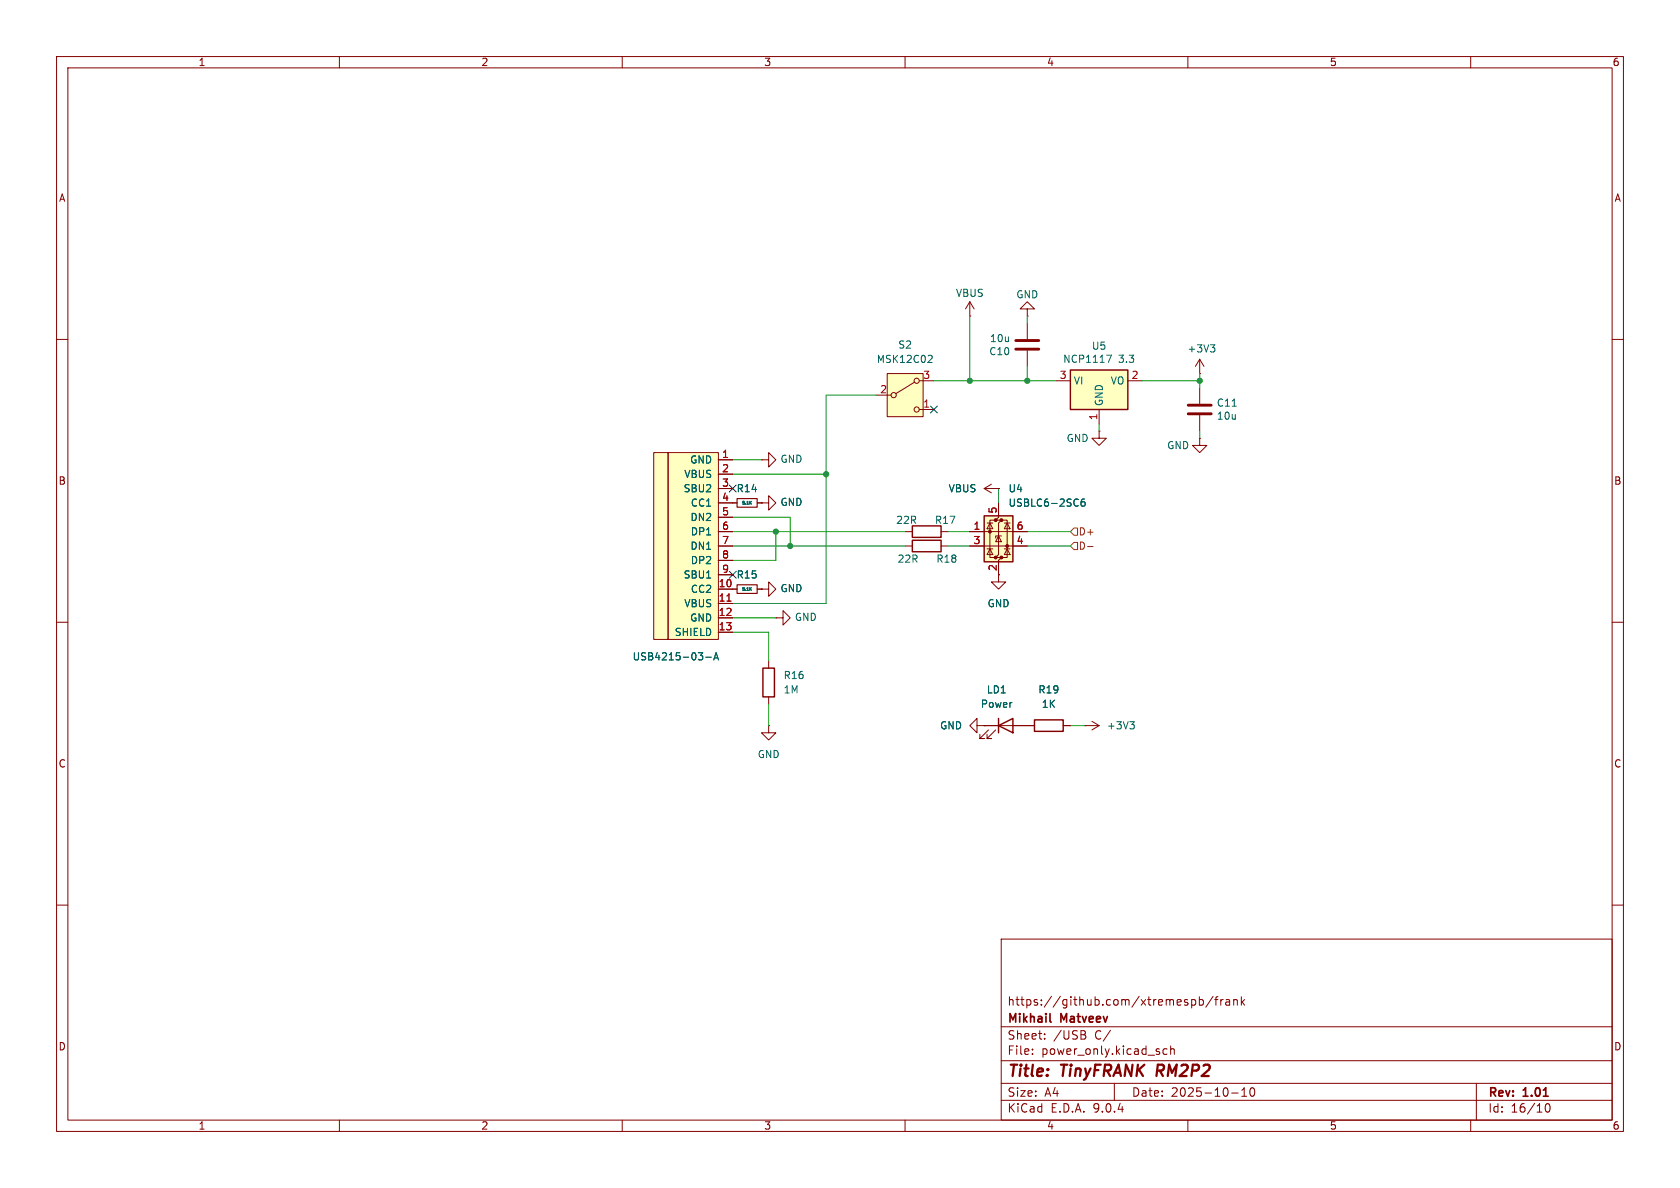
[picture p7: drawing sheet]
<svg xmlns="http://www.w3.org/2000/svg" width="297mm" height="210mm" viewBox="0 0 297 210" stroke-linecap="round" stroke-linejoin="round" font-family="sans-serif">
<g fill="none" stroke="#840000" stroke-width=".18">
<path d="M10 10h277v190h-277zM12 12h273v186h-273zM60 10v2M110 10v2M160 10v2M210 10v2M260 10v2M10 60h2M212.1 66h.1M212.1 63.5l-.8 1.3M212.1 63.5l.8 1.3M212.1 63.5v2.5"/>
<path d="M285 60h2M134.6 88.9h1.3v-1.3l1.3 1.3-1.3 1.3v-1.3M134.6 88.9h.1M10 110h2M137.2 109.2h1.2v-1.2l1.3 1.2-1.3 1.3v-1.3M137.2 109.2h.1M176.5 101.6v1.3h1.3l-1.3 1.2-1.2-1.2h1.2M285 110h2M135.9 128.3v1.2h1.3l-1.3 1.3-1.3-1.3h1.3M135.9 128.3h.1M10 160h2M177 166h108v32h-108z"/>
<path d="M210.7 176.8l.4-.1 .3 .3v.4l-.2 .2h-.5M212 176.8l.5-.1 .2 .3v.4l-.1 .2h-.6M212 176.2v1.5M214.5 176.1l-1.3 2M214.7 176.7h.6M215.3 176.2l-.3 .2v1.3M215.8 176.7v1M216.2 176.7l-.2 .1-.2 .2M216.7 176.8h.6l.1 .9M217.4 177.1h-.5a.29 .29 0 0 0-.2 .3 .29 .29 0 0 0 .2 .3l.5-.1M218.1 176.8l.2-.1 .4 .1v.9M218.1 176.7v1"/>
<path d="M219.5 176.2v1.5M219.6 177.1l.4 .6M220 176.7l-.5 .6M285 160h2M60 198v2M110 198v2M160 198v2M177 194.5h108M177 191.5h108M177 187.5h108M177 181.5h108M182.5 186.3v.1"/>
<path d="M182.5 185.5v.1M184.7 183.6v.1M184.7 182.8v.1M191.6 182.9a.4 .4 0 0 1 .4 .4 .4 .4 0 0 1-.3 .4M191.7 182.3l.2 .2-.2 .3M197 191.5v3M206.3 185.5l-.4-.1-.3 .3v.4l.1 .2h.6M207 185.5l.2-.1 .3 .1 .1 .9M207 184.9v1.5M210 198v2M217.7 193.2h1.2M219.5 193.8h.9"/>
<path d="M219.5 192.7l.5-.4v1.5M221.1 192.4l.2-.1a.81 .81 0 0 1 .6 .6 .81 .81 0 0 1-.3 .8l-.1 .1a.81 .81 0 0 1-.4-1.4zM260 198v2M261 191.5v6.5M273.3 195.2l.2-.1a.81 .81 0 0 1 .6 .6 .81 .81 0 0 1-.3 .8l-.1 .1a.81 .81 0 0 1-.4-1.4z"/>
</g>
<path d="M185.6 180.5l.2 .2" fill="none" stroke="#840000" stroke-width=".3"/>
<path d="M214 61h.8l-.5 .4M214.5 61.4l.3 .3v.3l-.3 .2" fill="none" stroke="#006464" stroke-width=".18"/>
<path d="M174 91.2h5.1v8.1h-5.1z" fill="#ffffc2"/>
<g fill="#840000" stroke="#840000" stroke-width=".18">
<circle cx="175" cy="94" r=".25"/>
<circle cx="176" cy="91.9" r=".25"/>
<circle cx="176" cy="98.6" r=".25"/>
<circle cx="177" cy="91.9" r=".25"/>
<circle cx="177" cy="98.6" r=".25"/>
<circle cx="178.1" cy="96.5" r=".25"/>
</g>
<g fill="none" stroke="#840000" stroke-width=".18">
<path d="M171.4 94h10.2M171.4 96.5h10.2M174.5 97h1M174.5 92.5h1M175 92.5l.5 1h-1zM175 97l.5 1h-1zM176 91.9h-1v6.7h1M176.5 88.9v2.5l-.5 .5h1l-.5 .6v5.5l-.5 .6h1l-.5 .5v2.5M176.5 94.7l.5 1.1h-1zM177 94.7h-1v.4M177 91.9h1.1v6.7h-1.1M177.5 97h1.1"/>
<path d="M177.5 92.5h1.1M178.1 92.5l.5 1h-1.1zM178.1 97l.5 1h-1.1zM129.5 104.1h.8M133.9 104.1h.7"/>
</g>
<path d="M174 91.2h5.1v8.1h-5.1z" fill="none" stroke="#840000" stroke-width=".25"/>
<path d="M191.7 88.2l-.3 .1a.86 .86 0 0 0 0 1.2l.4-.1v-.5l-.2-.2h-.2l-.3 .2M132.6 104.1l.2 .3M132.8 103.9l-.2 .3" fill="none" stroke="#006464" stroke-width=".18"/>
<path d="M130.3 103.4h3.6v1.5h-3.6z" fill="none" stroke="#840000" stroke-width=".2"/>
<g fill="#ffffc2">
<path d="M115.6 80h2.5v33h-2.5z"/>
<path d="M118.1 80h8.9v33h-8.9z"/>
</g>
<g fill="none" stroke="#840000" stroke-width=".18">
<path d="M171.4 55.9h.1M171.4 53.3l-.7 1.3M171.4 53.3l.8 1.3M171.4 53.3v2.6M181.6 54.6h1.3l-1.3-1.3-1.3 1.3h1.3v1.3M181.6 55.9h.1M181.6 57.2v2.7M181.6 62v2.8M212.1 77.5v1.2h1.3l-1.3 1.3-1.3-1.3h1.3M212.1 77.5h.1M212.1 68.6v2.8M212.1 73.4v2.8"/>
<path d="M115.6 80h2.5v33h-2.5zM118.1 80h8.9v33h-8.9zM127 81.3h2.5M127 83.8h2.5M127 86.4h2.5M127 88.9h3.3M127 91.4h2.5M127 94h2.5M127 96.5h2.5M127 99.1h2.5M133.9 88.9h.7M134.6 81.3h1.3v-1.3l1.3 1.3-1.3 1.3v-1.3"/>
<path d="M134.6 81.3h.1M160 94h1.3M160 96.5h1.3M166.4 94h1.2M166.4 96.5h1.2M174 86.4h2.5M174 86.4l1.3 .7M175.3 85.6l-1.3 .8M176.5 86.4h.1M127 101.6h2.5M127 104.1h2.5M127 106.7h2.5"/>
<path d="M127 109.2h2.5M127 111.8h2.5"/>
</g>
<path d="M128.5 106.3h.7" fill="none" stroke="#a90000" stroke-width=".18"/>
<path d="M217.8 71.8h.8M132.6 88.8l.2 .3M132.8 88.6l-.2 .3M123.5 115.4h.7l-.4 .5M124.2 116v.5M124.8 116.2h1M126.2 116.7l.4-1.3 .4 1.3M126.3 116.3h.6" fill="none" stroke="#006464" stroke-width=".18"/>
<path d="M130.3 88.1h3.6v1.6h-3.6z" fill="none" stroke="#840000" stroke-width=".2"/>
<path d="M161.3 95.5h5.1v2h-5.1zM161.3 93h5.1v2h-5.1z" fill="none" stroke="#840000" stroke-width=".25"/>
<path d="M179.6 61.7h4M179.6 60.2h4M210.1 71.6h4M210.1 73.2h4" fill="none" stroke="#840000" stroke-width=".51"/>
<path d="M156.8 66h6.4v7.7h-6.4z" fill="#ffffc2"/>
<g fill="none" stroke="#840000" stroke-width=".18">
<path d="M154.9 69.9h2.6M156.8 66h6.4v7.7h-6.4zM161.7 67.6l-3.3 2M162.6 67.3h2.5M162.6 72.4h2.5"/>
<circle cx="158" cy="69.9" r=".46"/>
<circle cx="162.1" cy="67.3" r=".46"/>
<circle cx="162.1" cy="72.4" r=".46"/>
</g>
<path d="M164.3 62.8l.4 .1 .1 .3-.8 .9h.8" fill="none" stroke="#006464" stroke-width=".18"/>
<path d="M189.2 65.4h10.2v7h-10.2z" fill="#ffffc2"/>
<path d="M189.2 65.4h10.2v7h-10.2zM134.9 118.1h2v5.1h-2zM176.5 128.3l2.6-1.3v2.5zM176.5 127v2.5M182.9 127.3h5.1v2h-5.1z" fill="none" stroke="#840000" stroke-width=".25"/>
<g fill="none" stroke="#840000" stroke-width=".18">
<path d="M186.7 67.3h2.5M194.3 76.2v1.3h1.3l-1.3 1.2-1.3-1.2h1.3M194.3 76.2h.1M194.3 72.4v2.5M199.4 67.3h2.5M127 94h2.5M127 96.5h2.5M127 81.3h2.5M127 83.8h2.5M127 86.4h2.5M127 88.9h3.3M127 91.4h2.5"/>
<path d="M127 99.1h2.5M133.9 88.9h.7M134.6 88.9h.1M171.4 94h2.6M171.4 96.5h2.6M176.5 86.4h.1M176.5 88.9v2.5M176.5 99.1v2.5M179.1 94h2.5M179.1 96.5h2.5M127 104.1h3.3M127 101.6h2.5"/>
<path d="M127 106.7h2.5M127 109.2h2.5M127 111.8h2.5M133.9 104.1h.7M134.6 104.1h1.3v-1.2l1.3 1.2-1.3 1.3v-1.3M134.6 104.1h.1M135.9 116.8v1.3M135.9 123.2v1.3M172.7 128.3v-1.3l-1.3 1.3 1.3 1.2v-1.2h1.3M174 128.3h.1M174 128.3h8.9M174.8 129l-1.6 1.6h.8h-.8v-.8"/>
<path d="M176 129l-1.5 1.6h.8h-.8v-.8M188 128.3h1.2M191.8 128.3h.1M191.8 128.3h2.5M193 127.5l1.3 .8M194.3 128.3l-1.3 .7"/>
</g>
<g fill="none" stroke="#006464" stroke-width=".18">
<path d="M195.6 62.8h.9l-.6 1.3M132.6 88.8l.2 .3M132.8 88.6l-.2 .3M191.7 88.2l-.3 .1a.86 .86 0 0 0 0 1.2l.4-.1v-.5l-.2-.2h-.2l-.3 .2M123.5 115.4h.7l-.4 .5M124.2 116v.5M124.8 116.2h1M126.2 116.7l.4-1.3 .4 1.3M126.3 116.3h.6M132.6 104.1l.2 .3M132.8 103.9l-.2 .3M199.7 127.6h.8l-.4 .5"/>
<path d="M200.3 128.1l.2 .2v.3l-.2 .2"/>
</g>
<path d="M189.9 95.9h.6v1.3h-.6l-.7-.7zM189.9 93.3h.6v1.3h-.6l-.7-.6zM192.3 96.6h.9" fill="none" stroke="#725600" stroke-width=".18"/>
<g fill="none" stroke="#009600" stroke-width=".18">
<path d="M171.4 55.9v11.4M181.6 55.9v1.3M154.9 69.9h-8.9v36.8h-16.5M165.1 67.3h21.6M181.6 64.8v2.5M194.3 74.9v1.3M201.9 67.3h10.2M212.1 66v2.6M212.1 76.2v1.3M129.5 83.8h16.5M129.5 96.5h30.5M129.5 81.3h5.1"/>
<path d="M129.5 94h30.5M129.5 91.4h10.2v5.1M137.2 94v5.1h-7.7M167.6 96.5h3.8M167.6 94h3.8M176.5 86.4v2.5M181.6 96.5h7.6M181.6 94h7.6M129.5 111.8h6.4v5M129.5 109.2h7.7M135.9 124.5v3.8M189.2 128.3h2.6"/>
</g>
<path d="M164.5 71.8l1.2 1.2M165.7 71.8l-1.2 1.2M128.9 85.8l1.2 1.2M130.1 85.8l-1.2 1.2M128.9 101l1.2 1.2M130.1 101l-1.2 1.2" fill="none" stroke="#000084" stroke-width=".18"/>
<path d="M128.5 106.3h.7" fill="none" stroke="#a90000" stroke-width=".18"/>
<g fill="#009600" stroke="#009600" stroke-width=".18">
<circle cx="146" cy="83.8" r=".46"/>
<circle cx="137.2" cy="94" r=".46"/>
<circle cx="139.7" cy="96.5" r=".46"/>
<circle cx="181.6" cy="67.3" r=".46"/>
<circle cx="171.4" cy="67.3" r=".46"/>
<circle cx="212.1" cy="67.3" r=".46"/>
</g>
<g font-size="2.8" fill="#840000">
<text x="178" y="190.9">Title:</text>
<text x="187.7" y="190.9">TinyFRANK RM2P2</text>
</g>
<g font-size="2.1" fill="#840000">
<text x="178" y="178">https://github.com/xtremespb/frank</text>
<text x="178" y="184">Sheet:</text>
<text x="178" y="181.2">Mikhail</text>
<text x="186.2" y="184">/USB</text>
<text x="187.6" y="181.2">Matveev</text>
<text x="193.6" y="184">C/</text>
<text x="178" y="186.7">File:</text>
<text x="184.1" y="186.7">power_only.kicad_sch</text>
<text x="178" y="196.9">KiCad</text>
<text x="178" y="194.1">Size:</text>
<text x="184.7" y="194.1">A4</text>
<text x="185.7" y="196.9">E.D.A.</text>
<text x="193.3" y="196.9">9.0.4</text>
<text x="200" y="194.1">Date:</text>
<text x="207" y="194.1">2025-10-10</text>
<text x="263" y="194.3">Rev:</text>
<text x="263" y="196.9">Id:</text>
<text x="267.1" y="196.9">16/10</text>
<text x="269.4" y="194.3">1.01</text>
</g>
<g font-size="1.8" fill="#840000">
<text x="35" y="11.9">1</text>
<text x="85" y="11.9">2</text>
<text x="135" y="11.9">3</text>
<text x="185" y="11.9">4</text>
<text x="235" y="11.9">5</text>
<text x="285" y="11.9">6</text>
<text x="10.3" y="35.9">A</text>
<text x="285.3" y="35.9">A</text>
<text x="10.3" y="85.9">B</text>
<text x="285.3" y="85.9">B</text>
<text x="10.3" y="135.9">C</text>
<text x="285.3" y="135.9">C</text>
<text x="10.3" y="185.9">D</text>
<text x="285.3" y="185.9">D</text>
<text x="35" y="199.9">1</text>
<text x="85" y="199.9">2</text>
<text x="135" y="199.9">3</text>
<text x="185" y="199.9">4</text>
<text x="235" y="199.9">5</text>
<text x="285" y="199.9">6</text>
</g>
<g font-size="1.8" fill="#006464">
<text x="168.9" y="52.7">VBUS</text>
<text x="179.6" y="52.9">GND</text>
<text x="154.9" y="64.4">MSK12C02</text>
<text x="158.7" y="61.8">S2</text>
<text x="174.8" y="63">C10</text>
<text x="174.9" y="60.7">10u</text>
<text x="187.9" y="64.3">NCP1117</text>
<text x="192.9" y="62">U5</text>
<text x="197.7" y="64.3">3.3</text>
<text x="209.8" y="62.5">+3V3</text>
<text x="189.7" y="68.2">VI</text>
<text x="195.2" y="71.9" transform="rotate(-90 195.2 71.9)">GND</text>
<text x="196.3" y="68.2">VO</text>
<text x="215" y="72.1">C11</text>
<text x="215" y="74.4">10u</text>
<text x="121.9" y="82.1">GND</text>
<text x="137.9" y="82">GND</text>
<text x="188.5" y="78.3">GND</text>
<text x="206.2" y="79.6">GND</text>
<text x="120.8" y="87.2">SBU2</text>
<text x="120.9" y="84.7">VBUS</text>
<text x="122" y="89.8">CC1</text>
<text x="130.1" y="87.2">R14</text>
<text x="137.9" y="89.6">GND</text>
<text x="167.6" y="87.2">VBUS</text>
<text x="178.2" y="89.8">USBLC6-2SC6</text>
<text x="178.2" y="87.2">U4</text>
<text x="122" y="92.3">DN2</text>
<text x="122" y="94.8">DP1</text>
<text x="158.3" y="92.8">22R</text>
<text x="165.2" y="92.8">R17</text>
<text x="122" y="97.4">DN1</text>
<text x="122" y="99.9">DP2</text>
<text x="158.6" y="99.7">22R</text>
<text x="165.4" y="99.7">R18</text>
<text x="120.8" y="102.5">SBU1</text>
<text x="120.9" y="107.5">VBUS</text>
<text x="122" y="105">CC2</text>
<text x="130.1" y="102.5">R15</text>
<text x="137.9" y="104.9">GND</text>
<text x="174.5" y="107.5">GND</text>
<text x="119.2" y="112.6">SHIELD</text>
<text x="121.9" y="110.1">GND</text>
<text x="140.4" y="110">GND</text>
<text x="111.7" y="116.9">USB4215-03-A</text>
<text x="138.4" y="122.8">1M</text>
<text x="138.4" y="120.2">R16</text>
<text x="173.3" y="125.3">Power</text>
<text x="174.4" y="122.8">LD1</text>
<text x="183.5" y="122.8">R19</text>
<text x="184.1" y="125.3">1K</text>
<text x="166.1" y="129.1">GND</text>
<text x="195.6" y="129.1">+3V3</text>
<text x="133.9" y="134.2">GND</text>
</g>
<g font-size="1.8" fill="#a90000">
<text x="155.5" y="69.6">2</text>
<text x="163.1" y="67.1">3</text>
<text x="187.3" y="67.1">3</text>
<text x="200" y="67.1">2</text>
<text x="163.1" y="72.1">1</text>
<text x="194.1" y="74.4" transform="rotate(-90 194.1 74.4)">1</text>
<text x="127.6" y="81">1</text>
<text x="127.6" y="83.6">2</text>
<text x="127.6" y="86.1">3</text>
<text x="127.6" y="88.6">4</text>
<text x="127.6" y="91.2">5</text>
<text x="127.6" y="93.7">6</text>
<text x="172" y="93.7">1</text>
<text x="176.3" y="90.9" transform="rotate(-90 176.3 90.9)">5</text>
<text x="179.6" y="93.7">6</text>
<text x="127.6" y="96.3">7</text>
<text x="127.6" y="98.8">8</text>
<text x="127.6" y="101.3">9</text>
<text x="172" y="96.3">3</text>
<text x="176.3" y="101" transform="rotate(-90 176.3 101)">2</text>
<text x="179.6" y="96.3">4</text>
<text x="127" y="103.9">10</text>
<text x="127" y="106.4">11</text>
<text x="127" y="109">12</text>
<text x="127" y="111.5">13</text>
</g>
<g font-size="1.8" fill="#725600">
<text x="190.6" y="94.8">D+</text>
<text x="190.6" y="97.4">D-</text>
</g>
<g font-size=".7" fill="#006464">
<text x="131.1" y="89.3">5.1K</text>
<text x="131.1" y="104.6">5.1K</text>
</g>
</svg>
